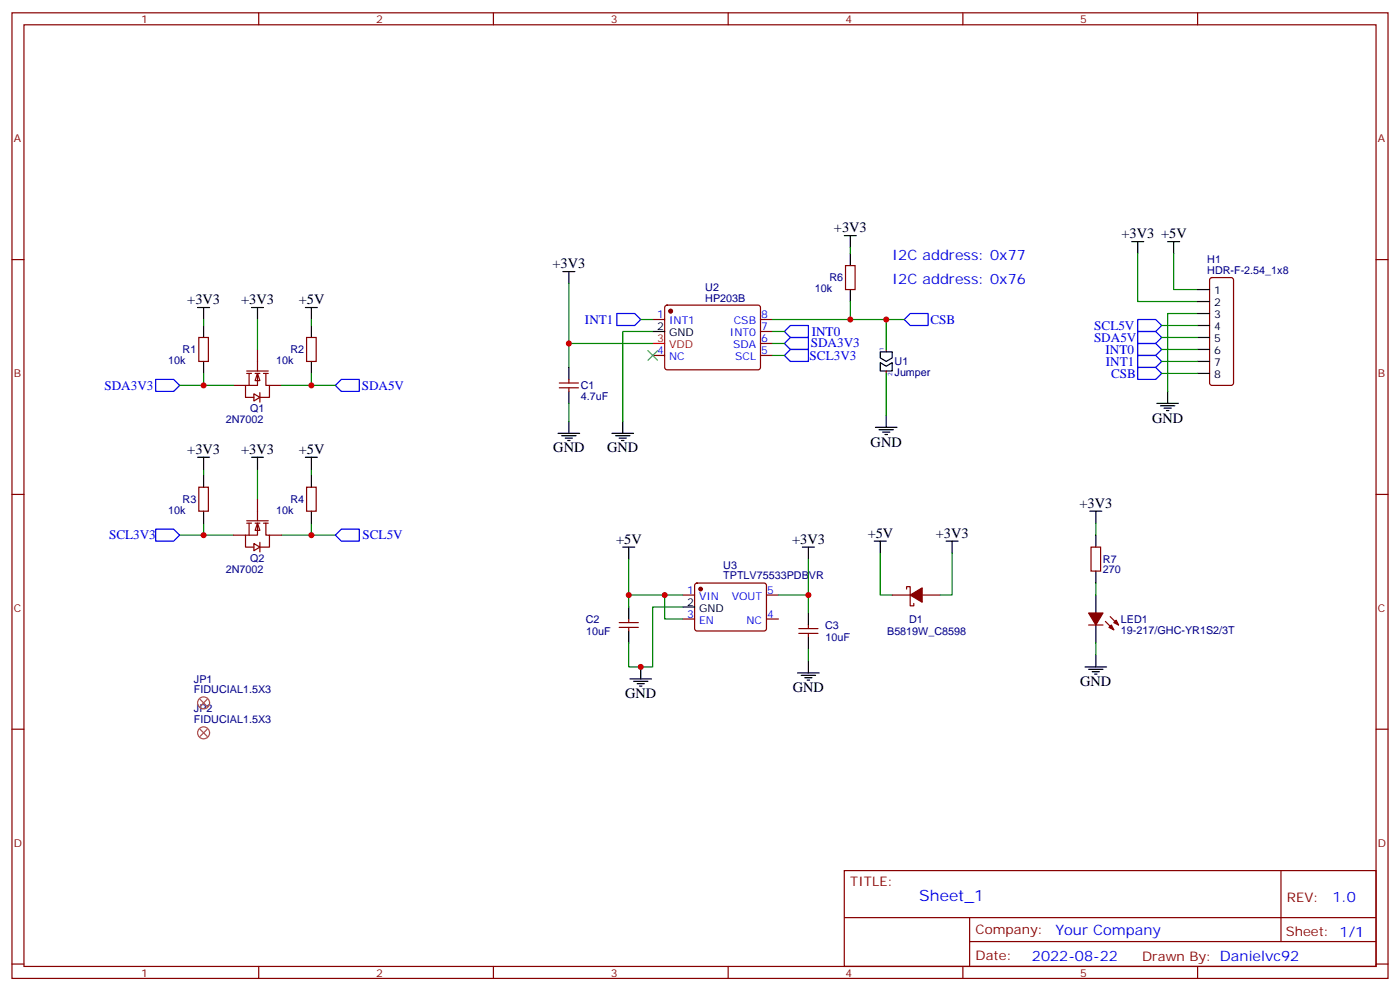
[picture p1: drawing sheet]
<svg xmlns="http://www.w3.org/2000/svg" width="412mm" height="292mm" viewBox="0 0 412 292" stroke-linecap="round" stroke-linejoin="round" font-family="sans-serif">
<g fill="none" stroke="#870000" stroke-width=".35">
<path d="M3.5 3.8h405.4v284.3h-405.4zM7.1 7.3h398.2v277.3h-398.2zM76.2 3.8v3.5M145.3 3.8v3.5M214.5 3.8v3.5M283.6 3.8v3.5M352.8 3.8v3.5M3.5 76.4h3.6M405.3 76.4h3.6M58.6 99.4h2.8v7h-2.8zM192.3 94.1h3.5M196 90.1l.5-.2h27.1l.4 .7-.1 17.9-.6 .4-27.1-.1-.4-.6v-17.6z"/>
<path d="M224 94.1h3.5M224 97.6h3.5M192.3 104.7h3.5M224 104.7h3.5M224 101.1h3.5M3.5 145.6h3.6M405.3 145.6h3.6M3.5 214.7h3.6M405.3 214.7h3.6M248.7 256.4h156.6v28.2h-156.6zM377.3 256.4v20.9M248.7 270.2h156.5"/>
<path d="M285.6 277.3h119.6M285.6 270.2v14.1M3.5 283.9h3.6M76.2 284.6v3.5M145.3 284.6v3.5M214.5 284.6v3.5M283.6 284.6v3.5M352.8 284.6v3.5M405.3 283.9h3.6"/>
</g>
<circle cx="197.6" cy="91.6" r=".53" fill="#870000" stroke="#870000" stroke-width=".35"/>
<path d="M60 95.8v3.6M192.3 97.6h3.5M60 106.4v3.6" fill="none" stroke="#000" stroke-width=".35"/>
<path d="M192.3 101.1h3.5" fill="none" stroke="#f00" stroke-width=".35"/>
<g fill="#fff" stroke="#870000" stroke-width=".35">
<path d="M75.8 110l.8 2.1h-1.5z"/>
<path d="M74.8 116l1.8 1-1.8 1.1z"/>
</g>
<g fill="none" stroke="#870000" stroke-width=".35">
<path d="M90.3 99.4h2.8v7h-2.8zM68.8 113.5h3.5M72.7 109.3h6.3M72.7 110h1.4M73.4 110v3.5M75.1 110h1.5M75.8 110v3.5h-3.5v3.5h2.5M75.8 102.9v6.4M76.6 115.6v2.8M77.6 110h1.4M78.3 110v3.5h1.1v3.5h-2.8M79.4 113.5h3.5"/>
<path d="M90.3 143.5h2.8v7h-2.8z"/>
</g>
<g fill="none" stroke="#000" stroke-width=".35">
<path d="M58.2 90.6h3.5M60 90.6v3.5M74.1 90.6h3.5M75.8 90.6v3.5M90 90.6h3.5M91.7 90.6v3.5M91.7 95.8v3.6M91.7 106.4v3.6M58.2 134.7h3.5M60 134.7v3.5M74.1 134.7h3.5M75.8 134.7v3.5"/>
<path d="M90 134.7h3.5M91.7 134.7v3.5M91.7 139.9v3.6M91.7 150.5v3.6"/>
</g>
<g fill="none" stroke="#008700" stroke-width=".35">
<path d="M60 94.1v1.7M75.8 94.1v8.8M91.7 94.1v1.7M52.9 113.5h7.1M60 110v3.5h8.8M91.7 110v3.5h-8.8M91.7 113.5h7.1M60 138.2v1.7M75.8 138.2v8.8M91.7 138.2v1.7M52.9 157.6h7.1M60 154.1v3.5h8.8"/>
<path d="M91.7 154.1v3.5h-8.8M91.7 157.6h7.1"/>
</g>
<path d="M45.9 111.7h5.3l1.7 1.8-1.7 1.8h-5.3zM100.5 111.7h5.3v3.6h-5.3l-1.7-1.8zM45.9 155.8h5.3l1.7 1.8-1.7 1.7h-5.3zM100.5 155.8h5.3v3.5h-5.3l-1.7-1.7z" fill="none" stroke="#00f" stroke-width=".35"/>
<g fill="#fff" stroke="#870000" stroke-width=".35">
<path d="M75.8 154.1l.8 2.1h-1.5z"/>
<path d="M74.8 160.1l1.8 1-1.8 1.1z"/>
</g>
<g fill="none" stroke="#870000" stroke-width=".35">
<path d="M249.1 78.2h2.8v7.1h-2.8zM356.5 81.9l.5-.2h5.7l.5 .2 .2 .5v30.4l-.3 .5-.4 .2h-5.7l-.5-.2-.2-.5v-30.4zM164.7 114.2h5.7M164.7 112.8h5.7M167.6 111.7v1.1M167.6 114.2v1.1M261.1 102.9v.7M261.1 109.3v.7M58.6 143.5h2.8v7h-2.8zM68.8 157.6h3.5M72.7 153.4h6.3M72.7 154.1h1.4"/>
<path d="M73.4 154.1v3.5M75.1 154.1h1.5M75.8 154.1v3.5h-3.5v3.5h2.5M75.8 147v6.4M76.6 159.7v2.8M77.6 154.1h1.4M78.3 154.1v3.5h1.1v3.5h-2.8M79.4 157.6h3.5M201.1 175.2h3.5M204.8 171.9l.5-.2 20 .1 .5 .6-.1 13-.6 .4-20.1-.1-.4-.6v-12.7zM225.8 175.2h3.5M262.8 175.2h5.3"/>
<path d="M267.1 173.5v-.7h1v5.6h1.1v-.7M271.6 175.2h5.3M321.4 161.1h2.8v7.1h-2.8zM182.4 184.7h5.6M182.4 183.3h5.6M185.2 182.3v1M185.2 184.7v1.1M201.1 182.3h3.5M225.8 182.3h3.5M235.3 186.5h5.6M235.3 185.1h5.6M238.1 184v1.1"/>
<path d="M238.1 186.5v1.1M320.7 184h4.2M325.6 183l2.5 2.5M327 181.6l2.5 2.4"/>
</g>
<g fill="none" stroke="#000" stroke-width=".35">
<path d="M165.8 80h3.5M167.6 80v3.5M248.7 69.4h3.5M250.5 69.4v3.5M250.5 74.7v3.5M333.4 71.2h3.5M335.1 71.2v3.5M344 71.2h3.5M345.7 71.2v3.5M250.5 85.3v3.5M352.8 85.3h3.5M352.8 88.8h3.5"/>
<path d="M352.8 92.3h3.5M352.8 95.8h3.5M352.8 99.4h3.5M167.6 108.2v3.5M167.6 115.3v3.5M259.3 103.6h3.5v1.8l-1.7 1-1.8-1zM259.3 106.8l1.8 1 1.7-1v2.5h-3.5zM340.8 118.8h6.3M341.8 119.5h4.3M344 115.3v3.5M352.8 102.9h3.5M352.8 106.4h3.5"/>
<path d="M352.8 110h3.5M60 139.9v3.6M164.4 127.6h6.3M165.5 128.3h4.2M166.5 129h2.1M167.2 129.7h.7M167.6 124.1v3.5M180.3 127.6h6.3M181.3 128.3h4.3M182.4 129h2.1M183.1 129.7h.7M183.4 124.1v3.5"/>
<path d="M257.9 125.8h6.3M258.9 126.5h4.3M260 127.2h2.1M260.7 128h.7M261.1 122.3v3.5M342.9 120.2h2.1M343.6 120.9h.7M60 150.5v3.6M257.5 159.3h3.6M259.3 159.3v3.6M278.7 159.3h3.5M280.5 159.3v3.6"/>
<path d="M321 150.5h3.6M322.8 150.5v3.6M322.8 157.6v3.5M183.4 161.1h3.6M185.2 161.1v3.5M185.2 178.8v3.5M201.1 178.8h3.5M236.4 161.1h3.5M238.1 161.1v3.5M322.8 168.2v3.5M322.8 175.2v5.3M185.2 185.8v3.5"/>
<path d="M185.6 199.9h6.3M188.7 196.4v3.5M234.9 198.2h6.4M236 198.9h4.2M237.1 199.6h2.1M238.1 180.5v3.5M238.1 187.6v3.5M238.1 194.6v3.6M319.6 196.4h6.4M320.7 197.1h4.2M321.7 197.8h2.1M322.4 198.5h.7"/>
<path d="M322.8 184v5.3M322.8 192.9v3.5M186.6 200.6h4.3M187.7 201.3h2.1M188.4 202h.7M237.8 200.3h.7"/>
</g>
<g fill="none" stroke="#008700" stroke-width=".35">
<path d="M250.5 72.9v1.8M335.1 74.7v14.1h17.7M345.7 74.7v10.6h7.1M167.6 83.5v17.6h24.7M188.7 94.1h3.6M192.3 97.6h-8.9v26.5M227.5 94.1h38.8M227.5 97.6h3.6M250.5 88.8v5.3M261.1 94.1v8.8M342.2 95.8h10.6M342.2 99.4h10.6"/>
<path d="M352.8 92.3h-8.8v23M167.6 101.1v7.1M167.6 118.8v5.3M227.5 101.1h3.6M227.5 104.7h3.6M261.1 110v12.3M342.2 110h10.6M342.2 106.4h10.6M342.2 102.9h10.6M322.8 154.1v3.5M185.2 164.6v10.6h15.9M185.2 175.2v3.6"/>
<path d="M195.8 175.2v7.1h5.3M201.1 178.8h-8.8v17.6h-7.1v-7.1M229.3 175.2h8.8v5.3M238.1 164.6v10.6M259.3 162.9v12.3h3.5M280.5 162.9v12.3h-3.6M322.8 171.7v3.5M238.1 191.1v3.5M322.8 189.3v3.6"/>
</g>
<path d="M190.9 103.3l2.8 2.8M193.7 103.3l-2.8 2.8" fill="none" stroke="#3c3" stroke-width=".35"/>
<path d="M181.7 92.3h5.3l1.7 1.8-1.7 1.7h-5.3zM232.8 99.4h5.3v3.5h-5.3l-1.7-1.8zM232.8 95.8h5.3v3.6h-5.3l-1.7-1.8zM266.3 94.1l1.8-1.8h5.3v3.5h-5.3zM335.1 97.6h5.3l1.8 1.8-1.8 1.7h-5.3zM335.1 94.1h5.3l1.8 1.7-1.8 1.8h-5.3zM232.8 102.9h5.3v3.5h-5.3l-1.7-1.7zM335.1 101.1h5.3l1.8 1.8-1.8 1.8h-5.3zM335.1 104.7h5.3l1.8 1.7-1.8 1.8h-5.3zM335.1 108.2h5.3l1.8 1.8-1.8 1.7h-5.3z" fill="none" stroke="#00f" stroke-width=".35"/>
<g fill="#870000" stroke="#870000" stroke-width=".35">
<path d="M268.1 175.2l3.5-2.1v4.2z"/>
<path d="M320.7 180.5h4.2l-2.1 3.5z"/>
<path d="M327.4 184l.7 1.5-1.4-.8z"/>
<path d="M328.1 183.3l.7-.7 .7 1.4z"/>
<circle cx="206.4" cy="173.5" r=".53"/>
</g>
<g fill="none" stroke="#a64a4a" stroke-width=".35">
<path d="M58.9 214.7l2.1 2.2M58.9 205.9l2.1 2.1M61 214.7l-2.1 2.2M61 205.9l-2.1 2.1"/>
<circle cx="60" cy="215.8" r="1.76"/>
<circle cx="60" cy="207" r="1.76"/>
</g>
<g fill="#c00">
<circle cx="91.7" cy="113.5" r=".88"/>
<circle cx="60" cy="113.5" r=".88"/>
<circle cx="60" cy="157.6" r=".88"/>
<circle cx="91.7" cy="157.6" r=".88"/>
<circle cx="167.6" cy="101.1" r=".88"/>
<circle cx="185.2" cy="175.2" r=".88"/>
<circle cx="188.7" cy="196.4" r=".88"/>
<circle cx="195.8" cy="175.2" r=".88"/>
<circle cx="238.1" cy="175.2" r=".88"/>
<circle cx="261.1" cy="94.1" r=".88"/>
<circle cx="250.5" cy="94.1" r=".88"/>
</g>
<text font-size="4.6" fill="#00f" x="270.8" y="265.4">Sheet_1</text>
<g font-size="4.2">
<text x="245.7" y="68.3">+3V3</text>
<text x="330.3" y="70.1">+3V3 +5V</text>
<text x="162.8" y="78.9">+3V3</text>
<text x="55.2" y="89.5">+3V3</text>
<text x="71" y="89.5">+3V3</text>
<text x="88" y="89.5">+5V</text>
<text x="339.4" y="124.4">GND</text>
<text x="256.5" y="131.5">GND</text>
<text x="55.2" y="133.6">+3V3</text>
<text x="71" y="133.6">+3V3</text>
<text x="88" y="133.6">+5V</text>
<text x="163" y="133.2">GND</text>
<text x="178.9" y="133.2">GND</text>
<text x="318" y="149.5">+3V3</text>
<text x="181.5" y="160.1">+5V</text>
<text x="233.3" y="160.1">+3V3</text>
<text x="255.6" y="158.3">+5V</text>
<text x="275.6" y="158.3">+3V3</text>
<text x="233.5" y="203.8">GND</text>
<text x="318.2" y="202">GND</text>
<text x="184.1" y="205.6">GND</text>
</g>
<g font-size="4.2" fill="#00f">
<text x="262.8" y="76.4">I2C address: 0x77</text>
<text x="262.8" y="83.5">I2C address: 0x76</text>
<text x="392.5" y="265.6">1.0</text>
<text x="310.9" y="275.2">Your Company</text>
<text x="304" y="283">2022-08-22</text>
</g>
<g font-size="3.9" fill="#00f">
<text x="172.3" y="95.4">INT1</text>
<text x="274.1" y="95.4">CSB</text>
<text x="239.1" y="98.9">INT0</text>
<text x="322.3" y="100.6">SDA5V</text>
<text x="322.3" y="97.1">SCL5V</text>
<text x="238.5" y="106">SCL3V3</text>
<text x="238.8" y="102.3">SDA3V3</text>
<text x="325.6" y="104.1">INT0</text>
<text x="325.8" y="107.7">INT1</text>
<text x="327.3" y="111.3">CSB</text>
<text x="30.8" y="114.8">SDA3V3</text>
<text x="106.5" y="114.7">SDA5V</text>
<text x="32.1" y="158.8">SCL3V3</text>
<text x="106.8" y="158.8">SCL5V</text>
</g>
<g font-size="3.9" fill="#800">
<text x="250.5" y="260.9">TITLE:</text>
<text x="379.1" y="265.6">REV:</text>
<text x="287.4" y="275.1">Company:</text>
<text x="378.7" y="275.8">Sheet: 1/1</text>
<text x="287.4" y="282.8">Date:</text>
<text x="336.4" y="282.9">Drawn By: Danielvc92</text>
</g>
<g font-size="3.2" fill="#800">
<text x="41.6" y="6.8">1</text>
<text x="110.8" y="6.8">2</text>
<text x="179.9" y="6.8">3</text>
<text x="249.1" y="6.8">4</text>
<text x="318.2" y="6.8">5</text>
<text x="4.1" y="41.9">A</text>
<text x="405.9" y="41.9">A</text>
<text x="4.1" y="111">B</text>
<text x="405.9" y="111">B</text>
<text x="4.1" y="180.2">C</text>
<text x="405.9" y="180.2">C</text>
<text x="4.1" y="249.3">D</text>
<text x="405.9" y="249.3">D</text>
<text x="41.6" y="287.6">1</text>
<text x="110.8" y="287.6">2</text>
<text x="179.9" y="287.6">3</text>
<text x="249.1" y="287.6">4</text>
<text x="318.2" y="287.6">5</text>
</g>
<g font-size="3.2" fill="#000080">
<text x="355.6" y="77.5">H1</text>
<text x="244.3" y="82.9">R6</text>
<text x="355.6" y="80.7">HDR-F-2.54_1x8</text>
<text x="207.8" y="88.8">HP203B</text>
<text x="207.8" y="85.7">U2</text>
<text x="240.1" y="86.1">10k</text>
<text x="49.6" y="107.2">10k</text>
<text x="53.8" y="104.1">R1</text>
<text x="81.3" y="107.2">10k</text>
<text x="85.5" y="104.1">R2</text>
<text x="263.5" y="107.6">U1</text>
<text x="263.5" y="110.7">Jumper</text>
<text x="171.1" y="117.8">4.7uF</text>
<text x="171.1" y="114.6">C1</text>
<text x="66.5" y="124.6">2N7002</text>
<text x="73.6" y="121.4">Q1</text>
<text x="53.8" y="148.1">R3</text>
<text x="85.5" y="148.1">R4</text>
<text x="49.6" y="151.3">10k</text>
<text x="81.3" y="151.3">10k</text>
<text x="73.6" y="165.5">Q2</text>
<text x="213" y="167.5">U3</text>
<text x="324.9" y="165.8">R7</text>
<text x="66.5" y="168.7">2N7002</text>
<text x="213" y="170.6">TPTLV75533PDBVR</text>
<text x="324.9" y="168.9">270</text>
<text x="172.5" y="183.4">C2</text>
<text x="243.1" y="185.2">C3</text>
<text x="267.8" y="183.4">D1</text>
<text x="330.2" y="183.4">LED1</text>
<text x="172.6" y="187">10uF</text>
<text x="243.2" y="188.7">10uF</text>
<text x="261.3" y="186.9">B5819W_C8598</text>
<text x="330.2" y="186.6">19-217/GHC-YR1S2/3T</text>
<text x="57.1" y="201">JP1</text>
<text x="57.1" y="209.8">JP2</text>
<text x="57.1" y="204.2">FIDUCIAL1.5X3</text>
<text x="57.1" y="213">FIDUCIAL1.5X3</text>
</g>
<g font-size="3.2">
<text x="357.6" y="86.7">1</text>
<text x="357.6" y="90.2">2</text>
<text x="357.6" y="93.7">3</text>
<text x="193.6" y="97.3">2</text>
<text x="197.1" y="99">GND</text>
<text x="357.6" y="97.3">4</text>
<text x="357.6" y="100.8">5</text>
<text x="357.6" y="104.3">6</text>
<text x="357.6" y="107.8">7</text>
<text x="357.6" y="111.4">8</text>
<text x="202.4" y="178.4">2</text>
<text x="205.9" y="180.2">GND</text>
</g>
<g font-size="3.2" fill="#00f">
<text x="193.6" y="93.7">1</text>
<text x="197.1" y="95.5">INT1</text>
<text x="216.2" y="95.5">CSB</text>
<text x="224.2" y="93.7">8</text>
<text x="215" y="99">INT0</text>
<text x="224.2" y="100.8">6</text>
<text x="224.2" y="97.3">7</text>
<text x="193.6" y="104.3">4</text>
<text x="197.1" y="106.1">NC</text>
<text x="215.9" y="102.6">SDA</text>
<text x="216.6" y="106.1">SCL</text>
<text x="224.2" y="104.3">5</text>
<text x="202.4" y="174.9">1</text>
<text x="205.9" y="176.6">VIN</text>
<text x="215.5" y="176.6">VOUT</text>
<text x="226" y="174.9">5</text>
<text x="202.4" y="181.9">3</text>
<text x="205.9" y="183.7">EN</text>
<text x="219.9" y="183.7">NC</text>
<text x="226" y="181.9">4</text>
</g>
<g font-size="3.2" fill="#f00">
<text x="193.6" y="100.8">3</text>
<text x="197.1" y="102.6">VDD</text>
</g>
<g font-size="1.8" fill="#00f">
<text x="260.3" y="103.3" transform="rotate(-90 260.3 103.3)">1</text>
<text x="262.8" y="110.7" transform="rotate(-90 262.8 110.7)">2</text>
</g>
</svg>
